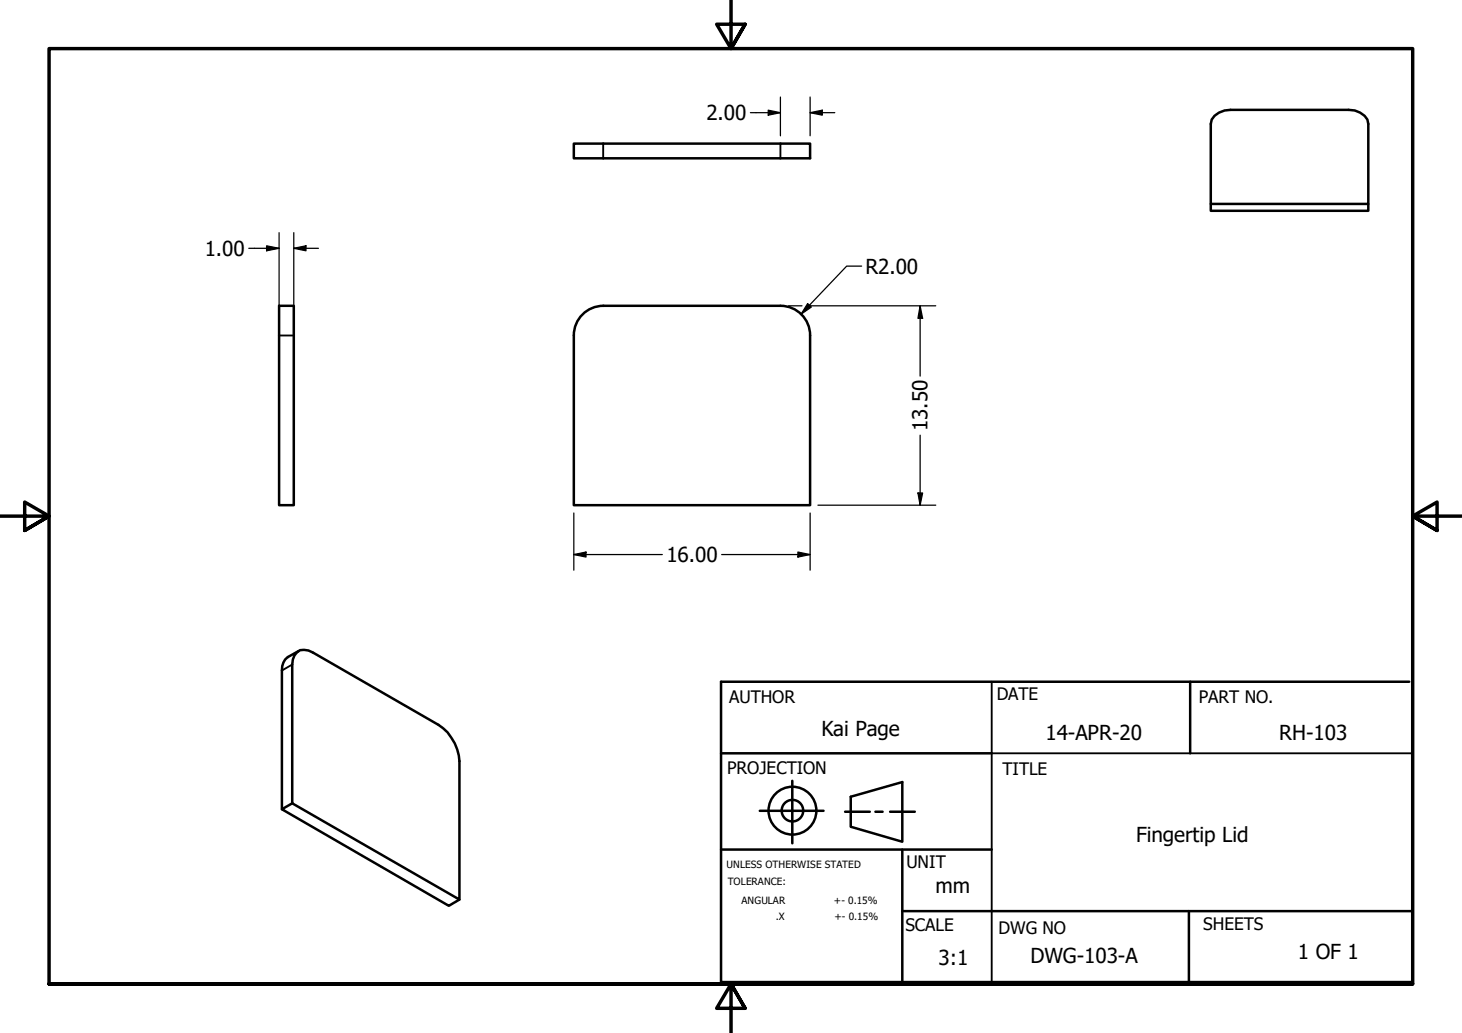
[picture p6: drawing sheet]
<svg xmlns="http://www.w3.org/2000/svg" width="297mm" height="210mm" viewBox="0 0 297 210" stroke-linecap="round" stroke-linejoin="round" font-family="sans-serif">
<!-- layer: Visible (ANSI) -->
<path d="M116.6 29.2h48v3h-48zM246.8 23.5l.8-.6 1.2-.4 1.2-.2h24a4.3 4.3 0 0 1 3.8 2l.2 .9v16.2h-32v-16.2l.2-.9zM246 41.4v1.4h32v-1.4M56.7 62.1h3v40.6h-3zM116.6 68.1a6 6 0 0 1 6-6h36a6 6 0 0 1 6 6v34.6h-48v-34.5M60.3 132.6l.7-.5h.8l.9 .1 .9 .4 25.5 14.7a9.7 9.7 0 0 1 4.2 7.4v28.1l-33.9-19.6v-28.2l.1-1 .3-.8zM60.6 132.3l-2.1 1.2a3.1 3.1 0 0 0-1.2 2.7v28.2M59.4 163.2l-2.1 1.2 33.9 19.7 2.1-1.3" fill="none" stroke="#000" stroke-width=".51"/>
<!-- layer: Visible Narrow (ANSI) -->
<path d="M122.6 29.2v3M158.6 29.2v3M56.7 68.2h3M59.4 135l-2.1 1.2" fill="none" stroke="#000" stroke-width=".38"/>
<!-- layer: Border (ANSI) -->
<path d="M148.5 -.1v10l-2.9-5h5.8l-2.9 5 2.9-5M0 104.9h10l-5-2.9v5.8l5-2.9-5 2.9M297 104.9h-10l5-2.9v5.8l-5-2.9 5 2.9M10 199.9v-190h277v190h-277h277M151.4 204.9l-2.9-5 2.9 5h-5.8l2.9-5v10" fill="none" stroke="#000" stroke-width=".7"/>
<!-- layer: Title (ANSI) -->
<g fill="none" stroke="#000" stroke-width=".51">
<path d="M241.8 138.5v14.6M286.3 138.5h-139.8v61.1h140.5M146.5 153.1h55M161 158.7v12.7M146.5 172.6h55M154.4 164.8h12.9M171.7 164.9h5M172.8 161.9l10.5-3v12.1l-10.5-3zM177.9 164.9h1.4M180.8 164.9h5.1M183.3 172.6v27.3M183.3 185.1h103.5"/>
<path d="M241.6 185.1v14.8"/>
<circle cx="161" cy="164.7" r="4.9"/>
<circle cx="161" cy="164.7" r="2.19"/>
</g>
<path d="M201.5 138.5v61.1M201.5 153.1h85.3M139.3 199.9h147.5" fill="none" stroke="#000" stroke-width=".38"/>
<!-- layer: Dimension (ANSI) -->
<g fill="none" stroke="#000" stroke-width=".25">
<path d="M158.6 19.7v7.9M164.6 19.7v7.9M152.5 22.9h6.1M156.1 22.4l2.5 .5-2.5 .5zM164.6 22.9l2.5-.5v1zM164.6 22.9h5M50.5 50.5h6.2M54.2 49.9l2.5 .6-2.5 .5zM56.7 47.3v19.3M59.7 50.5l2.5-.6v1.1zM59.7 50.5h5M59.7 47.3v19.3"/>
<path d="M175.1 54.1h-3.1l-9.2 9.8M160.2 62.1h2.7M164.1 61.7l.7 .7-2 1.5zM164.5 62.1h25.6M186.9 62.1l.6 2.6h-1zM186.9 62.1v14.3M186.9 88.4v14.3M116.6 112.7l2.5-.5v1zM116.6 112.7h18M116.6 104.2v11.7M146.6 112.7h18M162.1 112.2l2.5 .5-2.5 .5z"/>
<path d="M164.6 104.2v11.7M166.2 102.7h23.9M186.5 100.2h1l-.6 2.5z"/>
</g>
<g fill="#000">
<path d="M156.1 22.4l2.5 .5-2.5 .5z" fill-rule="evenodd"/>
<path d="M164.6 22.9l2.5-.5v1z" fill-rule="evenodd"/>
<path d="M54.2 49.9l2.5 .6-2.5 .5z" fill-rule="evenodd"/>
<path d="M59.7 50.5l2.5-.6v1.1z" fill-rule="evenodd"/>
<path d="M164.1 61.7l.7 .7-2 1.5z" fill-rule="evenodd"/>
<path d="M186.9 62.1l.6 2.6h-1z" fill-rule="evenodd"/>
<path d="M116.6 112.7l2.5-.5v1z" fill-rule="evenodd"/>
<path d="M162.1 112.2l2.5 .5-2.5 .5z" fill-rule="evenodd"/>
<path d="M186.5 100.2h1l-.6 2.5z" fill-rule="evenodd"/>
</g>
<g font-size="4.2">
<text x="143.5" y="24.4">2.00</text>
<text x="41.6" y="52">1.00</text>
<text x="175.8" y="55.6">R2.00</text>
<text x="188.5" y="87.6" transform="rotate(-90 188.5 87.6)">13.50</text>
<text x="135.4" y="114.2">16.00</text>
<text x="166.9" y="149.5">Kai Page</text>
<text x="212.4" y="150.3">14-APR-20</text>
<text x="259.9" y="150.4">RH-103</text>
<text x="230.8" y="171.2">Fingertip Lid</text>
<text x="190.1" y="181.5">mm</text>
<text x="190.7" y="196.2">3:1</text>
<text x="209.4" y="195.7">DWG-103-A</text>
<text x="263.7" y="194.9">1 OF 1</text>
</g>
<g font-size="3.5">
<text x="148.1" y="142.8">AUTHOR</text>
<text x="202.5" y="142.2">DATE</text>
<text x="243.6" y="142.8">PART NO.</text>
<text x="147.8" y="157.2">PROJECTION</text>
<text x="203.7" y="157.5">TITLE</text>
<text x="184.1" y="176.4">UNIT</text>
<text x="184" y="189.3">SCALE</text>
<text x="202.9" y="189.7">DWG NO</text>
<text x="244.5" y="188.9">SHEETS</text>
</g>
<g font-size="2">
<text x="147.6" y="176.4">UNLESS OTHERWISE STATED</text>
<text x="147.9" y="179.9">TOLERANCE:</text>
<text x="150.7" y="183.6">ANGULAR</text>
<text x="169.4" y="183.7">+- 0.15%</text>
<text x="157.6" y="187">.X</text>
<text x="169.5" y="187">+- 0.15%</text>
</g>
</svg>
